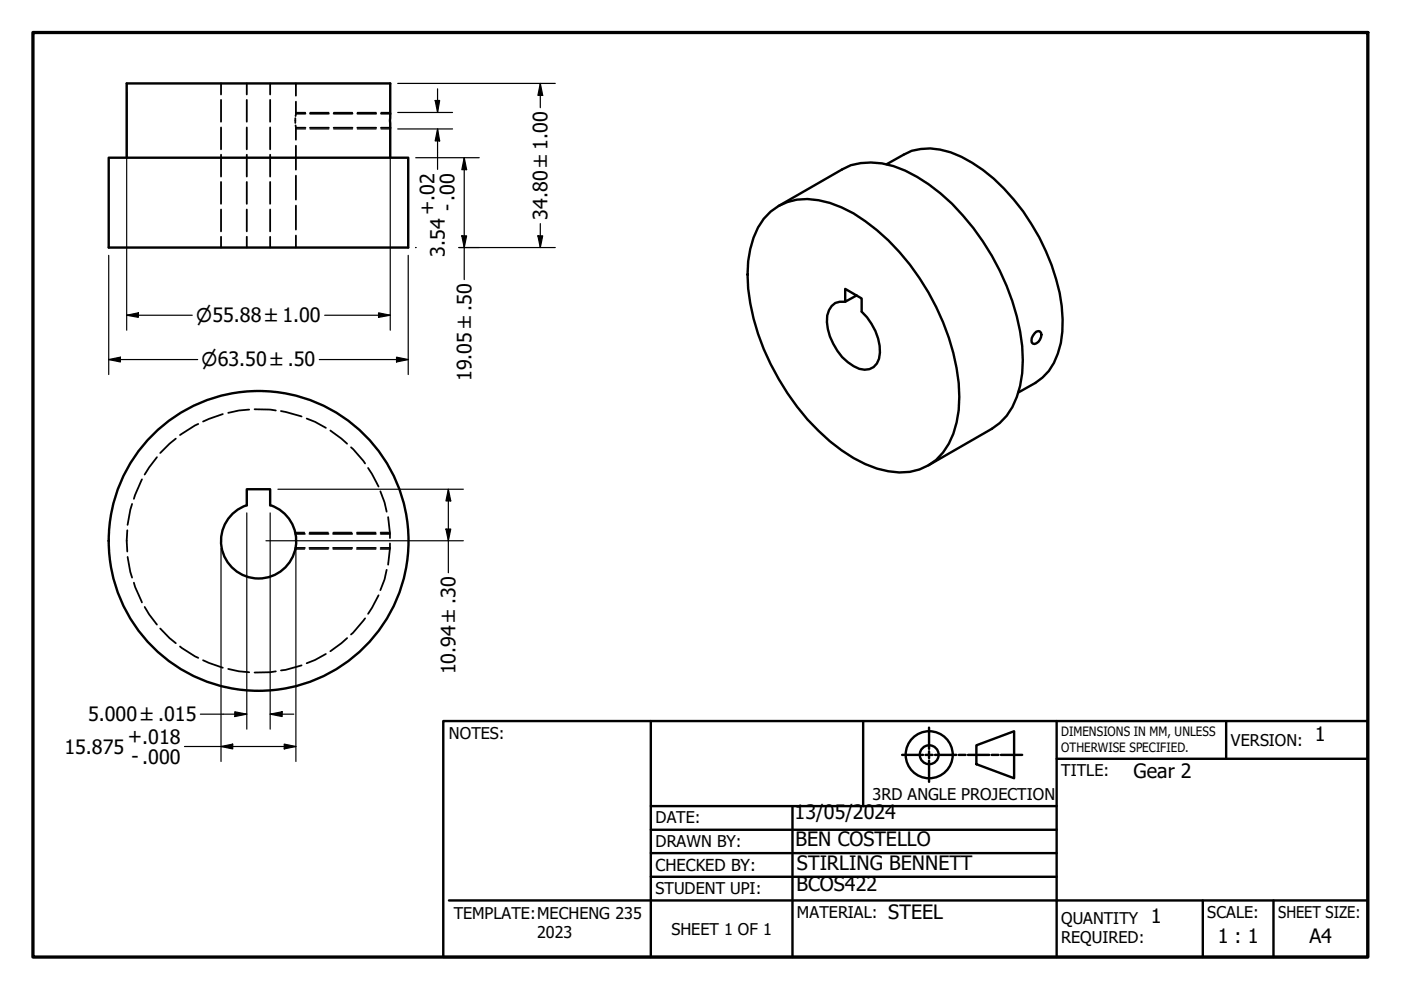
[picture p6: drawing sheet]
<svg xmlns="http://www.w3.org/2000/svg" width="297mm" height="210mm" viewBox="0 0 297 210" stroke-linecap="round" stroke-linejoin="round" font-family="sans-serif">
<!-- layer: Hidden (ANSI) -->
<g fill="none" stroke="#000" stroke-width=".38">
<path d="M46.9 17.7v2.3M52.3 17.7v2.3M57.3 17.7v2.3M62.7 17.7v2.6M46.9 21.2v4.6M46.9 27v4.7M46.9 32.8v4.6M46.9 38.6v4.6M52.3 21.2v4.6M52.3 27v4.7M52.3 32.8v4.6M52.3 38.6v4.6"/>
<path d="M57.3 21.2v4.6M57.3 27v4.7M57.3 32.8v4.6M57.3 38.6v4.6M62.6 25.1v1M62.7 26.6v.5M62.7 24.1v.5M62.7 27.1h2.1M62.7 24.1h2.1M62.7 21.6v2.5M62.7 27.1v2.5M62.7 30.9v5.1"/>
<path d="M62.7 37.2v5.1M65.7 27.1h4M65.7 24.1h4M70.7 27.1h4M70.7 24.1h4M75.8 27.1h4M75.8 24.1h4M80.8 27.1h1.9M80.8 24.1h1.9M46.9 44.4v4.7M46.9 50.2v2.3M52.3 44.4v4.7"/>
<path d="M52.3 50.2v2.3M57.3 44.4v4.7M57.3 50.2v2.3M62.7 43.6v5.1M62.7 49.9v2.6M33.3 96.9l-2.6 3.7M37.3 93l-1.4 1.1-1.9 1.9M42 89.9l-3.8 2.3M47.2 87.8l-4.1 1.6M52.8 86.8l-2.1 .2-2.3 .5M54 86.8h3.3l1.2 .2M59.6 87.2l4.3 1.1"/>
<path d="M65 88.7l1.8 .7 2.3 1.3M70 91.3l3.6 2.8M74.4 94.8l3 3.5M78 99.2l2.3 4M27 112.4l-.1 2.3 .1 2.2M27.1 118.1l.5 3.2 .4 1.2M28 106.8l-.4 1.3-.5 3.2M30.1 101.6l-1.7 4.2M62.6 116.2h2M62.6 113.2h2M65.6 116.2h4.1M65.6 113.2h4.1"/>
<path d="M70.6 116.2h4.1M70.6 113.2h4.1M75.7 116.2h4M75.7 113.2h4M80.6 104.2l.9 2.3 .5 2M80.7 116.2h2M80.7 113.2h2M82.3 109.6l.4 4.5M82.7 115.2l-.4 4.5M28.4 123.5l1.7 4.2M30.7 128.7l.9 1.6 1.7 2.1M34 133.3l1.9 2 1.4 1.1"/>
<path d="M38.2 137.1l3.8 2.4M43.1 140l4.1 1.6M69.1 138.7l-2.3 1.2-1.8 .7M73.6 135.3l-3.6 2.8M77.4 131.1l-3 3.4M80.3 126.2l-2.3 3.9M82 120.8l-.5 2-.9 2.3M48.4 141.8l2.3 .5 2.1 .2M58.5 142.3l-1.2 .2-3.3 .1M63.9 141.1l-3.3 .9-1 .1"/>
</g>
<!-- layer: Hidden Narrow (ANSI) -->
<g fill="none" stroke="#000" stroke-width=".25">
<path d="M62.7 27.3h2.1M62.7 23.8h2.1M65.7 27.3h4M65.7 23.8h4M70.7 27.3h4M70.7 23.8h4M75.8 27.3h4M75.8 23.8h4M80.8 27.3h1.9M80.8 23.8h1.9M62.5 116.4h2.1M62.5 112.9h2.1"/>
<path d="M65.6 116.4h4M65.6 112.9h4M70.6 116.4h4M70.6 112.9h4M75.6 116.4h4.1M75.6 112.9h4.1M80.6 116.4h2.1M80.6 112.9h2.1"/>
</g>
<!-- layer: Visible (ANSI) -->
<g fill="none" stroke="#000" stroke-width=".51">
<path d="M23.1 33.4h63.5v19.1h-63.5zM26.9 33.4v-15.7h55.8v15.7M188 34.8l3.6-2a11.9 11.9 0 0 1 9.9-.5 31.9 31.9 0 0 1 13.4 10 45.5 45.5 0 0 1 10.2 22.6 21.4 21.4 0 0 1-1.6 12l-1.1 1.7-1.4 1.4-1.5 1.2-3.6 2M163.4 44.9a11.7 11.7 0 0 1 10.1-2.4 26.1 26.1 0 0 1 12.4 6.3 51 51 0 0 1 17.4 32.4 20.9 20.9 0 0 1-3.3 14.7 11.4 11.4 0 0 1-11.7 4 29.1 29.1 0 0 1-14.8-8.6 51.5 51.5 0 0 1-14.9-30.1 21.2 21.2 0 0 1 3.3-14.8zM165.1 43.7l13.5-7.8a13.4 13.4 0 0 1 10.8-.7 34.8 34.8 0 0 1 14.8 10.5 51.4 51.4 0 0 1 12.5 27.7 23.4 23.4 0 0 1-2.1 12.9l-1.2 1.9-1.4 1.5-1.7 1.2-13.5 7.8M181.6 62.6l-2.4 1.4v-2.8l3.5 2.1v2.8a11.4 11.4 0 0 1 3.7 9.9 3.1 3.1 0 0 1-4.2 2.2 11.6 11.6 0 0 1-6.8-11.3 3.3 3.3 0 0 1 3.8-2.9M219.3 70.7l.4-.4h.8a1.71 1.71 0 0 1-1.5 2.6 1.44 1.44 0 0 1 .3-2.2zM52.3 107.1a8 8 0 0 0-3.9 12.3 8 8 0 0 0 12.9 0 8 8 0 0 0-4-12.3M52.3 107.2v-3.5h5v3.5"/>
<circle cx="54.8" cy="114.7" r="31.8"/>
</g>
<!-- layer: Title (ANSI) -->
<g fill="none" stroke="#000" stroke-width=".51">
<path d="M94 152.9h196v50h-196zM138 152.9v50M183 152.9v18M197 154.3v4.5M197 159.3v1.5M207 158l8-3v10l-8-3zM224 152.9v50M260 152.9v8M138 175.9h86M138 170.9h86M168 170.9v32M191.3 160.1h4.4"/>
<path d="M196.2 160.1h1.5M197 161.3v4.5M198.2 160.1h4.6M203.3 160.1h1.4M205.2 160.1h4.5M210.2 160.1h1.5M212.2 160.1h4.5M224 160.9h66M95.2 190.9h194.8M138 185.9h86M138 180.9h86M255 190.9v12"/>
<path d="M270 190.9v12"/>
<circle cx="197" cy="160" r="5"/>
<circle cx="197" cy="160" r="2"/>
</g>
<!-- layer: Border (ANSI) -->
<path d="M7 6.9h283v196h-283z" fill="none" stroke="#000" stroke-width=".7"/>
<!-- layer: Dimension (ANSI) -->
<g fill="none" stroke="#000" stroke-width=".25">
<path d="M26.9 19.3v50.7M82.7 19.3v50.7M84.3 17.7h33.4M92.8 18.8v5M114.6 17.7l.5 2.5h-1.1zM114.6 17.7v5.1M84.3 27.3h11.6M84.3 23.8h11.6M88.1 33.4h13.5M92.3 21.3h.9l-.4 2.5zM92.8 27.3l.4 2.6h-.9zM92.8 27.3v8.6"/>
<path d="M98.4 33.4l.5 2.6h-1zM98.4 33.4v25.9M23.1 54.1v25.3M86.6 54.1v25.3M88.1 52.5h.1M97.3 52.5h20.4M97.9 50h1l-.5 2.5zM114 50h1.1l-.5 2.5zM114.6 47.4v5.1M23.1 76.2l2.4-.5v1zM23.1 76.2h18.8M26.9 66.8l2.4-.5v1z"/>
<path d="M26.9 66.8h13.9M67.7 76.2h18.9M68.8 66.8h13.9M80.3 66.3l2.4 .5-2.4 .5zM84.1 75.7l2.5 .5-2.5 .5zM46.9 116.3v45.2M52.3 108.7v45.9M56.4 114.7h41.8M57.3 108.7v45.9M58.9 103.7h39.3M62.7 116.3v45.2M94.6 112.2h1l-.5 2.5z"/>
<path d="M95.1 103.7l.5 2.5h-1zM95.1 103.7v17.7M39.1 158.3h23.6M42.5 151.4h9.8M46.9 158.3l2.4-.5v1zM49.8 150.9l2.5 .5-2.5 .5zM57.3 151.4l2.5-.5v1zM57.3 151.4h5M60.3 157.8l2.4 .5-2.4 .5z"/>
</g>
<g fill="#000">
<path d="M92.3 21.3h.9l-.4 2.5zM92.8 27.3l.4 2.6h-.9zM98.4 33.4l.5 2.6h-1zM114.6 17.7l.5 2.5h-1.1zM97.9 50h1l-.5 2.5zM114 50h1.1l-.5 2.5zM23.1 76.2l2.4-.5v1zM26.9 66.8l2.4-.5v1zM80.3 66.3l2.4 .5-2.4 .5zM84.1 75.7l2.5 .5-2.5 .5zM94.6 112.2h1l-.5 2.5zM95.1 103.7l.5 2.5h-1z"/>
<path d="M46.9 158.3l2.4-.5v1zM49.8 150.9l2.5 .5-2.5 .5zM57.3 151.4l2.5-.5v1zM60.3 157.8l2.4 .5-2.4 .5z"/>
</g>
<g font-size="4.2">
<text x="91.9" y="45.6" transform="rotate(-90 91.9 45.6)">+.02</text>
<text x="96.2" y="44.8" transform="rotate(-90 96.2 44.8)">- .00</text>
<text x="116.1" y="46.6" transform="rotate(-90 116.1 46.6)">34.80 ±1.00</text>
<text x="94.3" y="54.5" transform="rotate(-90 94.3 54.5)">3.54</text>
<text x="99.9" y="80.8" transform="rotate(-90 99.9 80.8)">19.05 ±.50</text>
<text x="96.6" y="143" transform="rotate(-90 96.6 143)">10.94 ±.30</text>
<text x="18.7" y="152.9">5.000 ±.015</text>
<text x="13.7" y="159.8">15.875</text>
<text x="27.1" y="157.5">+.018</text>
<text x="27.9" y="161.7">- .000</text>
<text x="278.8" y="157.1">1</text>
<text x="240.3" y="164.9">Gear 2</text>
<text x="168.5" y="173.7">13/05/2024</text>
<text x="168.7" y="179.4">BEN COSTELLO</text>
<text x="169" y="184.4">STIRLING BENNETT</text>
<text x="168.8" y="188.9">BCOS422</text>
<text x="188.3" y="194.9">STEEL</text>
<text x="244" y="195.7">1</text>
<text x="258.2" y="199.9">1 : 1</text>
<text x="277.6" y="199.9">A4</text>
</g>
<g font-size="3.9">
<text x="41.6" y="68.3">⌀55.88 ±1.00</text>
<text x="42.7" y="77.7">⌀63.50 ±.50</text>
</g>
<text font-size="3.5" x="139" y="184.7">CHECKED BY:</text>
<g font-size="3.4">
<text x="95.2" y="156.6">NOTES:</text>
<text x="261" y="158.2">VERSION:</text>
<text x="225" y="164.6">TITLE:</text>
<text x="185" y="169.6">3RD ANGLE PROJECTION</text>
<text x="139" y="174.6">DATE:</text>
<text x="139" y="179.6">DRAWN BY:</text>
<text x="139" y="189.6">STUDENT UPI:</text>
<text x="96.2" y="194.9">TEMPLATE:MECHENG 235</text>
<text x="169" y="194.6">MATERIAL:</text>
<text x="225" y="195.8">QUANTITY</text>
<text x="256" y="194.7">SCALE:</text>
<text x="271" y="194.7">SHEET SIZE:</text>
<text x="113.9" y="199">2023</text>
<text x="142.4" y="198.2">SHEET 1 OF 1</text>
<text x="225" y="199.9">REQUIRED:</text>
</g>
<g font-size="2.7">
<text x="225" y="156.1">DIMENSIONS IN MM, UNLESS</text>
<text x="225" y="159.4">OTHERWISE SPECIFIED.</text>
</g>
</svg>
